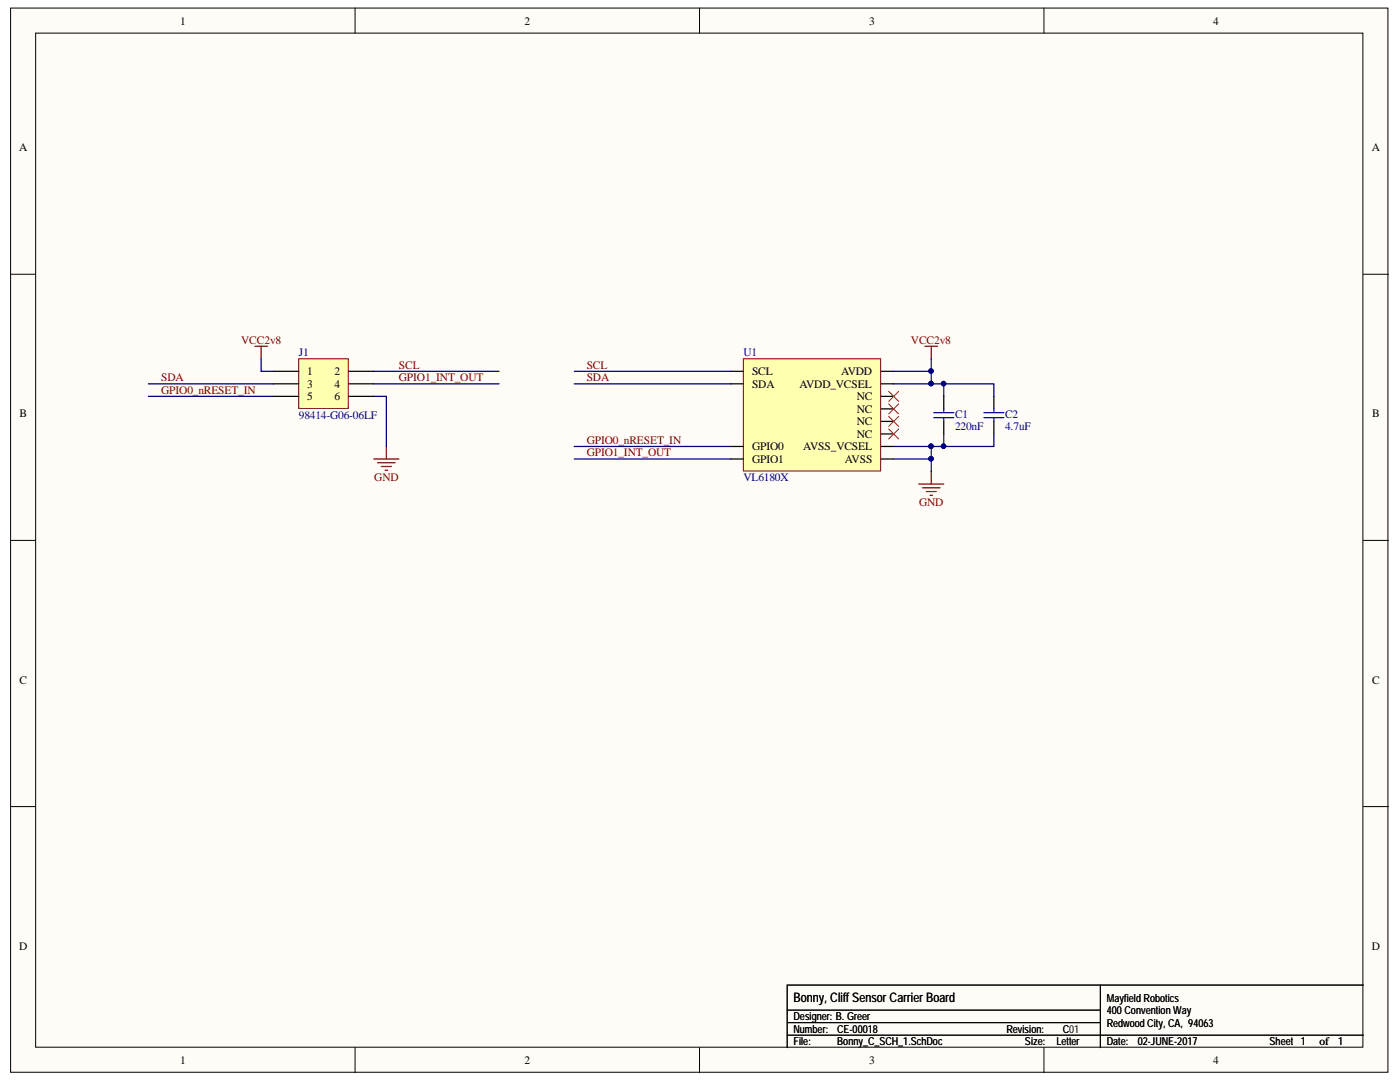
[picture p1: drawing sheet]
<svg xmlns="http://www.w3.org/2000/svg" width="279mm" height="216mm" viewBox="0 0 279 216" stroke-linecap="round" stroke-linejoin="round" font-family="sans-serif">
<g fill="#fffcf8" stroke="#000" stroke-width=".2">
<path d="M2.1 1.6h274.9v212.4h-274.9z"/>
<path d="M7.1 6.6h264.9v202.4h-264.9z"/>
</g>
<g fill="none" stroke="#000" stroke-width=".2">
<path d="M70.9 1.6v5M139.6 1.6v5M208.3 1.6v5M2.1 54.7h5M272.1 54.7h5M2.1 107.8h5M272.1 107.8h5M2.1 160.9h5M272.1 160.9h5M219.6 196.6v12.5M272.1 196.6h-115v12.5M70.9 209.1v5"/>
<path d="M139.6 209.1v5M157.1 206.6h115M157.1 204.1h62.5M157.1 201.6h62.5M208.3 209.1v5"/>
</g>
<path d="M148.4 71.6h27.4v22.4h-27.4z" fill="#ffffb0" stroke="#800000" stroke-width=".2"/>
<g fill="none" stroke="#000" stroke-width=".25">
<path d="M145.9 74.1h2.5M145.9 76.6h2.5M175.9 79.1h2.5M175.9 74.1h2.5M175.9 76.6h2.5M188.3 79.1v2.5M198.3 79.1v2.5M145.9 91.6h2.5M145.9 89.1h2.5M175.9 91.6h2.5M175.9 81.6h2.5M175.9 89.1h2.5"/>
<path d="M175.9 84.1h2.5M175.9 86.6h2.5M188.3 84.1v2.5M198.3 84.1v2.5"/>
</g>
<path d="M177.4 78.1l2 2M179.4 78.1l-2 2M177.4 80.6l2 2M177.4 83.1l2 2M177.4 85.6l2 2M179.4 80.6l-2 2M179.4 83.1l-2 2M179.4 85.6l-2 2" fill="none" stroke="#f00" stroke-width=".2"/>
<g fill="none" stroke="#800000" stroke-width=".25">
<path d="M50.9 69.1h2.5M52.1 69.1v2.5M184.6 69.1h2.5M185.8 69.1v2.5M74.6 91.6h5M75.4 92.3h3.5M76.1 93.1h2M76.9 93.8h.5M77.1 89.1v2.5M183.3 96.6h5M184.1 97.3h3.5M184.8 98.1h2"/>
<path d="M185.6 98.8h.5M185.8 94.1v2.5"/>
</g>
<path d="M186.3 82.3h4M186.3 83.3h4M188.3 81.6v.7M188.3 83.3v.8M196.3 82.3h4M196.3 83.3h4M198.3 81.6v.7M198.3 83.3v.8" fill="none" stroke="#00f" stroke-width=".25"/>
<g fill="none" stroke="#000080" stroke-width=".25">
<path d="M29.6 76.6h25M29.6 79.1h25M52.1 71.6v2.5h2.5M74.6 79.1h2.5v10M74.6 76.6h25M74.6 74.1h25M114.6 76.6h31.3M114.6 74.1h31.3M178.4 74.1h7.4v2.5h-7.4M185.8 76.6h12.5v2.5M185.8 71.6v2.5M188.3 76.6v2.5"/>
<path d="M114.6 89.1h31.3M114.6 91.6h31.3M178.4 89.1h7.4v2.5h-7.4M185.8 91.6v2.5M188.3 86.6v2.5M198.3 86.6v2.5h-12.5"/>
</g>
<g fill="#000080" stroke="#000080" stroke-width=".2">
<circle cx="185.8" cy="74" r=".45"/>
<circle cx="185.8" cy="76.5" r=".45"/>
<circle cx="185.8" cy="89" r=".45"/>
<circle cx="185.8" cy="91.5" r=".45"/>
<circle cx="188.3" cy="89" r=".45"/>
<circle cx="188.3" cy="76.5" r=".45"/>
</g>
<path d="M59.6 71.6h9.9v9.9h-9.9z" fill="#ffffb0" stroke="#800000" stroke-width=".2"/>
<path d="M54.6 74.1h5M54.6 76.6h5M54.6 79.1h5M69.6 74.1h5M69.6 76.6h5M69.6 79.1h5" fill="none" stroke="#000" stroke-width=".25"/>
<text font-size="2.6" x="158.4" y="200">Bonny, Cliff Sensor Carrier Board</text>
<g font-size="2.3">
<text x="36" y="4.9">1</text>
<text x="104.6" y="4.9">2</text>
<text x="173.4" y="4.9">3</text>
<text x="242.1" y="4.9">4</text>
<text x="3.8" y="30.2">A</text>
<text x="273.8" y="30.2">A</text>
<text x="61.3" y="74.8">1</text>
<text x="61.3" y="77.4">3</text>
<text x="66.7" y="74.8">2</text>
<text x="66.7" y="77.4">4</text>
<text x="150.1" y="74.8">SCL</text>
<text x="150.1" y="77.4">SDA</text>
<text x="159.6" y="77.4">AVDD_VCSEL</text>
<text x="167.8" y="74.8">AVDD</text>
<text x="3.9" y="83.3">B</text>
<text x="61.3" y="79.8">5</text>
<text x="66.7" y="79.8">6</text>
<text x="171" y="79.8">NC</text>
<text x="171" y="82.4">NC</text>
<text x="273.8" y="83.3">B</text>
<text x="150.1" y="89.8">GPIO0</text>
<text x="160.3" y="89.8">AVSS_VCSEL</text>
<text x="171" y="84.8">NC</text>
<text x="171" y="87.4">NC</text>
<text x="150.1" y="92.3">GPIO1</text>
<text x="168.6" y="92.3">AVSS</text>
<text x="3.9" y="136.4">C</text>
<text x="273.8" y="136.4">C</text>
<text x="3.8" y="189.5">D</text>
<text x="273.8" y="189.5">D</text>
<text x="263.4" y="208.6">of</text>
<text x="36" y="212.3">1</text>
<text x="104.6" y="212.3">2</text>
<text x="173.4" y="212.3">3</text>
<text x="242.1" y="212.3">4</text>
</g>
<g font-size="2.3" fill="#800000">
<text x="48.1" y="68.6">VCC2v8</text>
<text x="181.8" y="68.6">VCC2v8</text>
<text x="32.1" y="76.1">SDA</text>
<text x="79.6" y="76.1">GPIO1_INT_OUT</text>
<text x="79.6" y="73.6">SCL</text>
<text x="117.1" y="73.6">SCL</text>
<text x="117.1" y="76.1">SDA</text>
<text x="32.1" y="78.6">GPIO0_nRESET_IN</text>
<text x="117.1" y="88.6">GPIO0_nRESET_IN</text>
<text x="117.1" y="91.1">GPIO1_INT_OUT</text>
<text x="74.7" y="96.1">GND</text>
<text x="183.4" y="101.1">GND</text>
</g>
<g font-size="2.3" fill="#000080">
<text x="59.6" y="71.1">J1</text>
<text x="148.4" y="71.1">U1</text>
<text x="59.6" y="83.6">98414-G06-06LF</text>
<text x="190.6" y="83.4">C1</text>
<text x="200.6" y="83.4">C2</text>
<text x="190.6" y="85.8">220nF</text>
<text x="200.6" y="85.8">4.7uF</text>
<text x="148.4" y="96.1">VL6180X</text>
</g>
<g font-size="2.2">
<text x="158.4" y="203.6">Designer: B. Greer</text>
<text x="220.9" y="199.8">Mayfield Robotics</text>
<text x="220.9" y="202.4">400 Convention Way</text>
<text x="158.4" y="206.1">Number:</text>
<text x="158.4" y="208.6">File:</text>
<text x="167.1" y="206.1">CE-00018</text>
<text x="167.1" y="208.6">Bonny_C_SCH_1.SchDoc</text>
<text x="200.8" y="206.1">Revision:</text>
<text x="204.6" y="208.6">Size:</text>
<text x="210.8" y="208.6">Letter</text>
<text x="212.1" y="206.1">C01</text>
<text x="212.1" y="206.1">C</text>
<text x="220.9" y="204.8">Redwood City, CA, 94063</text>
<text x="220.9" y="208.6">Date:</text>
<text x="227.1" y="208.6">02-JUNE-2017</text>
<text x="253.4" y="208.6">Sheet 1</text>
<text x="267.1" y="208.6">1</text>
</g>
</svg>
